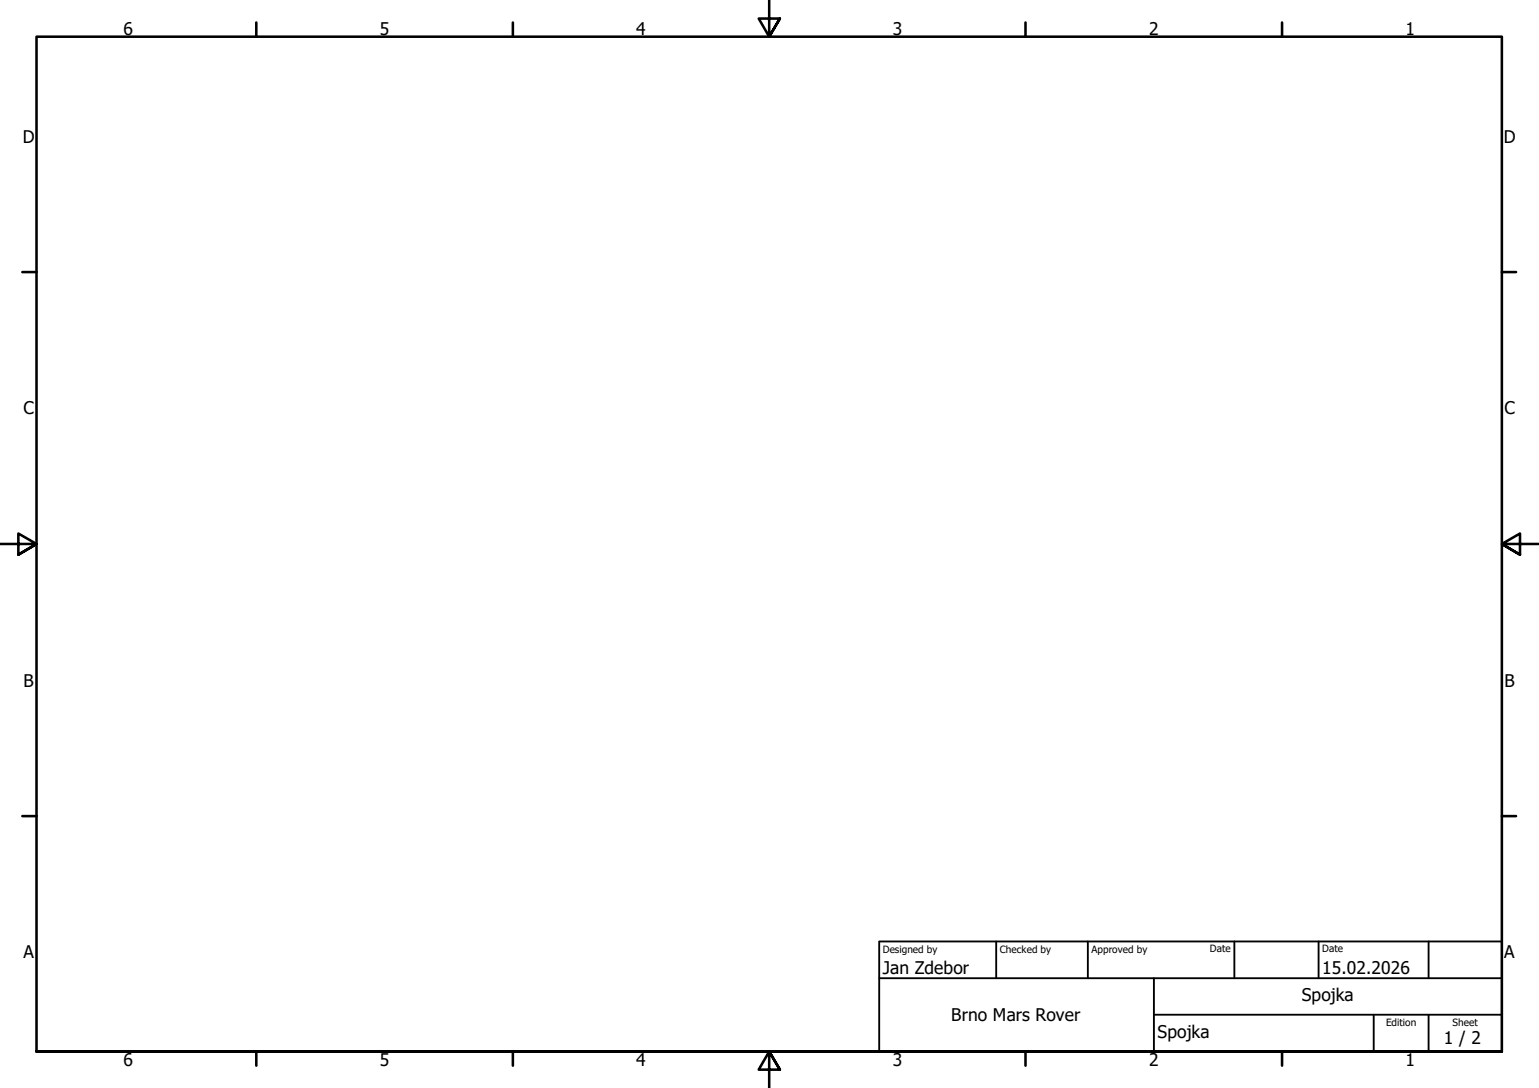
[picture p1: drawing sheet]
<svg xmlns="http://www.w3.org/2000/svg" width="420mm" height="297mm" viewBox="0 0 420 297" stroke-linecap="round" stroke-linejoin="round" font-family="sans-serif">
<!-- layer: Border (ISO) -->
<g fill="none" stroke="#000" stroke-width=".7">
<path d="M70 6.1v3.9M140 6.1v3.9M210 0v10l-2.9-4.9h5.8l-2.9 4.9 2.9-4.9M280 6.1v3.9M350 6.1v3.9M6.1 74.3h3.9M410 74.3h3.9M0 148.5h10l-5-2.8v5.7l5-2.9-5 2.9M420 148.5h-10l5-2.8v5.7l-5-2.9 5 2.9M6.1 222.8h3.9M410 222.8h3.9M10 287.1v-277.1h400v277.1h-400h400"/>
<path d="M70 287.1v3.8M140 287.1v3.8M212.9 292l-2.9-4.9 2.9 4.9h-5.8l2.9-4.9v9.9M280 287.1v3.8M350 287.1v3.8"/>
</g>
<!-- layer: Title (ISO) -->
<path d="M240 257h170v30.1h-170zM272 257v10.1M297 257v10.1M337 257v10.1M360 257v10.1M390 257v10.1M240 267.1h170M315 277h95M315 267.1v20M375 277v10.1M390 277v10.1" fill="none" stroke="#000" stroke-width=".51"/>
<g font-size="4.8">
<text x="33.7" y="9.6">6</text>
<text x="103.7" y="9.6">5</text>
<text x="173.7" y="9.6">4</text>
<text x="243.7" y="9.6">3</text>
<text x="313.7" y="9.6">2</text>
<text x="383.7" y="9.6">1</text>
<text x="6.2" y="38.9">D</text>
<text x="410.5" y="38.9">D</text>
<text x="6.4" y="113.1">C</text>
<text x="410.7" y="113.1">C</text>
<text x="6.4" y="187.4">B</text>
<text x="410.7" y="187.4">B</text>
<text x="6.4" y="261.7">A</text>
<text x="410.7" y="261.7">A</text>
<text x="241" y="266">Jan Zdebor</text>
<text x="361" y="266">15.02.2026</text>
<text x="355.4" y="273.4">Spojka</text>
<text x="259.7" y="278.8">Brno Mars Rover</text>
<text x="316" y="283.4">Spojka</text>
<text x="394.2" y="285">1 / 2</text>
<text x="33.7" y="290.9">6</text>
<text x="103.7" y="290.9">5</text>
<text x="173.7" y="290.9">4</text>
<text x="243.7" y="290.9">3</text>
<text x="313.7" y="290.9">2</text>
<text x="383.7" y="290.9">1</text>
</g>
<g font-size="2.7">
<text x="241" y="260.1">Designed by</text>
<text x="273" y="260.1">Checked by</text>
<text x="298" y="260.1">Approved by</text>
<text x="330.3" y="260">Date</text>
<text x="361" y="260">Date</text>
<text x="378.4" y="280.1">Edition</text>
<text x="396.6" y="280.1">Sheet</text>
</g>
</svg>
